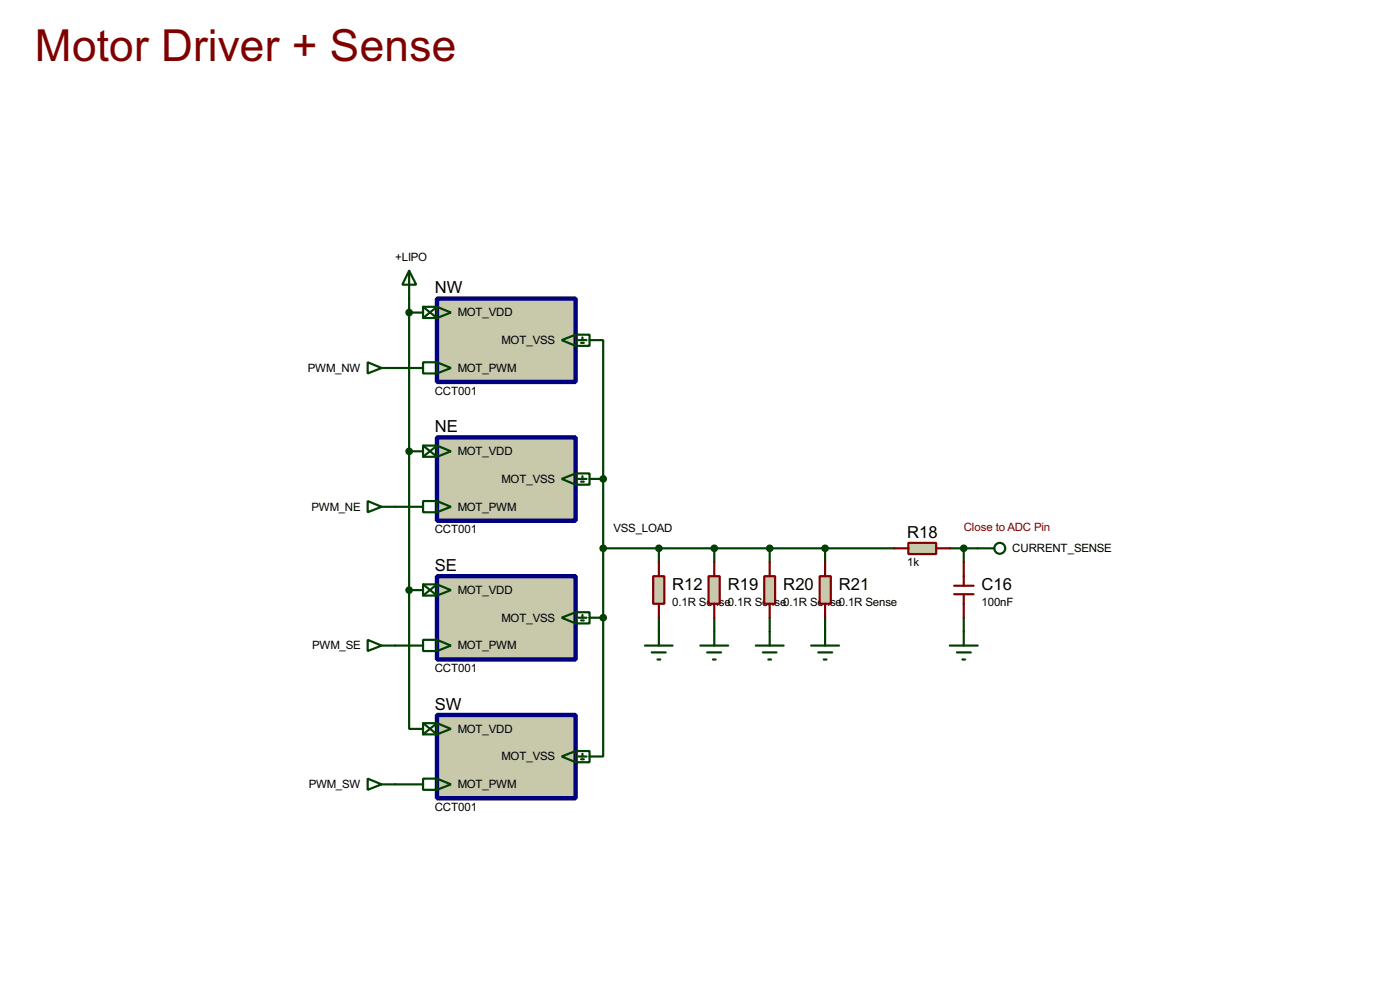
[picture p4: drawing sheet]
<svg xmlns="http://www.w3.org/2000/svg" width="256mm" height="180mm" viewBox="0 0 256 180" stroke-linecap="round" stroke-linejoin="round" font-family="sans-serif">
<g fill="none" stroke="#004000" stroke-width=".4">
<path d="M75 54.7v53.3M75 57.2h2.5M72.4 67.4h5.1M108 62.3h2.5v25.4M72.4 92.8h5.1M75 82.6h2.5M108 87.7h2.5M110.5 87.7v25.4M72.4 118.2h5.1M75 108v25.4h2.5M75 108h2.5M108 113.1h2.5"/>
<path d="M110.5 113.1v25.4h-2.5M110.5 100.4h53.4M120.7 100.4v2.5M120.7 113.1v2.5M130.9 100.4v2.5M130.9 113.1v2.5M141 100.4v2.5M141 113.1v2.5M151.2 100.4v2.5M151.2 113.1v2.5M174 100.4h5.1M176.6 100.4v2.5"/>
<path d="M176.6 113.1v2.5M72.4 143.6h5.1"/>
</g>
<path d="M80.1 54.7h25.4v15.2h-25.4z" fill="#c8c8aa" stroke="#000080" stroke-width=".8"/>
<g fill="none" stroke="#004000" stroke-width=".4">
<path d="M75 49.6l1.3 2.5h-2.6zM75 49.6v5.1M77.5 56.2h2.6l2.5 1-2.5 1h-2.6zM77.5 56.2l2.6 2v-2l-2.6 2M67.4 66.3l2.5 1.1-2.5 1zM69.9 67.4h2.5M77.5 66.3h2.6l2.5 1.1-2.5 1h-2.6zM80.1 66.3v2.1M102.9 62.3l2.6-1h2.5v2h-2.5zM105.5 61.3v2M106 62.3h1.5M106.5 62.8h.5"/>
<path d="M106.7 61.8v.5M118.2 118.2h5M119.4 119.4h2.6M120.7 115.6v2.6M120.5 120.7h.5"/>
</g>
<path d="M80.1 80.1h25.4v15.2h-25.4z" fill="#c8c8aa" stroke="#000080" stroke-width=".8"/>
<path d="M67.4 91.7l2.5 1.1-2.5 1zM69.9 92.8h2.5M77.5 91.7h2.6l2.5 1.1-2.5 1h-2.6zM77.5 81.6h2.6l2.5 1-2.5 1h-2.6zM77.5 81.6l2.6 2v-2l-2.6 2M80.1 91.7v2.1M102.9 87.7l2.6-1h2.5v2h-2.5zM105.5 86.7v2M106 87.7h1.5M106.5 88.2h.5M106.7 87.2v.5" fill="none" stroke="#004000" stroke-width=".4"/>
<path d="M80.1 105.5h25.4v15.2h-25.4z" fill="#c8c8aa" stroke="#000080" stroke-width=".8"/>
<path d="M67.4 117.1l2.5 1.1-2.5 1zM69.9 118.2h2.5M77.5 117.1h2.6l2.5 1.1-2.5 1h-2.6zM77.5 107h2.6l2.5 1-2.5 1h-2.6zM77.5 107l2.6 2v-2l-2.6 2M80.1 117.1v2.1M102.9 113.1l2.6-1h2.5v2h-2.5zM105.5 112.1v2M106 113.1h1.5M106.5 113.6h.5M106.7 112.6v.5" fill="none" stroke="#004000" stroke-width=".4"/>
<path d="M80.1 130.9h25.4v15.2h-25.4z" fill="#c8c8aa" stroke="#000080" stroke-width=".8"/>
<path d="M77.5 132.4h2.6l2.5 1-2.5 1h-2.6zM77.5 132.4l2.6 2v-2l-2.6 2M102.9 138.5l2.6-1h2.5v2h-2.5zM105.5 137.5v2M106 138.5h1.5M106.5 139h.5M106.7 138v.5M67.4 142.5l2.5 1.1-2.5 1zM69.9 143.6h2.5M77.5 142.5h2.6l2.5 1.1-2.5 1h-2.6zM80.1 142.5v2.1" fill="none" stroke="#004000" stroke-width=".4"/>
<g fill="#004000" stroke="#004000" stroke-width=".4">
<circle cx="74.9" cy="57.2" r=".5"/>
<circle cx="74.9" cy="82.6" r=".5"/>
<circle cx="74.9" cy="108" r=".5"/>
</g>
<path d="M119.7 105.5h2v5h-2z" fill="#c8c8aa" stroke="#800000" stroke-width=".4"/>
<path d="M120.7 102.9v2.6M120.7 110.5v2.6M174.8 108.8h3.6M174.8 107.2h3.6M176.6 102.9v4.3M176.6 108.8v4.3" fill="none" stroke="#800000" stroke-width=".4"/>
<g fill="#004000" stroke="#004000" stroke-width=".4">
<circle cx="110.5" cy="113.1" r=".5"/>
<circle cx="110.5" cy="87.7" r=".5"/>
<circle cx="176.5" cy="100.4" r=".5"/>
</g>
<g fill="none" stroke="#004000" stroke-width=".4">
<path d="M174 118.2h5.1M175.3 119.4h2.6M176.6 115.6v2.6M179.1 100.4h3.1M176.3 120.7h.5"/>
<circle cx="183.1" cy="100.4" r="1"/>
</g>
<path d="M166.4 99.4h5.1v2h-5.1z" fill="#c8c8aa" stroke="#800000" stroke-width=".4"/>
<path d="M163.9 100.4h2.5M171.5 100.4h2.5" fill="none" stroke="#800000" stroke-width=".4"/>
<g fill="#004000" stroke="#004000" stroke-width=".4">
<circle cx="120.7" cy="100.4" r=".5"/>
<circle cx="110.5" cy="100.4" r=".5"/>
</g>
<path d="M128.3 118.2h5.1M129.6 119.4h2.5M130.9 115.6v2.6M130.6 120.7h.5" fill="none" stroke="#004000" stroke-width=".4"/>
<path d="M129.8 105.5h2.1v5h-2.1z" fill="#c8c8aa" stroke="#800000" stroke-width=".4"/>
<path d="M130.9 102.9v2.6M130.9 110.5v2.6" fill="none" stroke="#800000" stroke-width=".4"/>
<path d="M138.5 118.2h5.1M139.8 119.4h2.5M141 115.6v2.6M140.8 120.7h.5" fill="none" stroke="#004000" stroke-width=".4"/>
<path d="M140 105.5h2v5h-2z" fill="#c8c8aa" stroke="#800000" stroke-width=".4"/>
<path d="M141 102.9v2.6M141 110.5v2.6" fill="none" stroke="#800000" stroke-width=".4"/>
<path d="M148.6 118.2h5.1M149.9 119.4h2.6M151.2 115.6v2.6M150.9 120.7h.5" fill="none" stroke="#004000" stroke-width=".4"/>
<path d="M150.2 105.5h2v5h-2z" fill="#c8c8aa" stroke="#800000" stroke-width=".4"/>
<path d="M151.2 102.9v2.6M151.2 110.5v2.6" fill="none" stroke="#800000" stroke-width=".4"/>
<g fill="#004000" stroke="#004000" stroke-width=".4">
<circle cx="130.8" cy="100.4" r=".5"/>
<circle cx="141" cy="100.4" r=".5"/>
<circle cx="151.1" cy="100.4" r=".5"/>
</g>
<text font-size="9.1" fill="#800000" x="6.4" y="11.1">Motor Driver + Sense</text>
<g font-size="3.4">
<text x="79.7" y="53.6">NW</text>
<text x="79.7" y="79">NE</text>
<text x="166.2" y="98.6">R18</text>
<text x="79.7" y="104.5">SE</text>
<text x="123.2" y="108">R12</text>
<text x="133.4" y="108">R19</text>
<text x="143.5" y="108">R20</text>
<text x="153.7" y="108">R21</text>
<text x="179.8" y="108">C16</text>
<text x="79.7" y="129.9">SW</text>
</g>
<g font-size="2.4">
<text x="72.4" y="47.7">+LIPO</text>
<text x="83.9" y="57.9">MOT_VDD</text>
<text x="91.9" y="63">MOT_VSS</text>
<text x="56.4" y="68.1">PWM_NW</text>
<text x="83.9" y="68.1">MOT_PWM</text>
<text x="79.7" y="72.2">CCT001</text>
<text x="83.9" y="83.3">MOT_VDD</text>
<text x="91.9" y="88.4">MOT_VSS</text>
<text x="57.1" y="93.5">PWM_NE</text>
<text x="83.9" y="93.5">MOT_PWM</text>
<text x="79.7" y="97.6">CCT001</text>
<text x="112.4" y="97.4">VSS_LOAD</text>
<text x="185.5" y="101.1">CURRENT_SENSE</text>
<text x="166.2" y="103.5">1k</text>
<text x="83.9" y="108.7">MOT_VDD</text>
<text x="91.9" y="113.8">MOT_VSS</text>
<text x="123.2" y="111">0.1R Sense0.1R Sense0.1R Sense0.1R Sense</text>
<text x="179.8" y="111">100nF</text>
<text x="57.2" y="118.9">PWM_SE</text>
<text x="83.9" y="118.9">MOT_PWM</text>
<text x="79.7" y="123">CCT001</text>
<text x="83.9" y="134.1">MOT_VDD</text>
<text x="91.9" y="139.2">MOT_VSS</text>
<text x="56.6" y="144.3">PWM_SW</text>
<text x="79.7" y="148.4">CCT001</text>
<text x="83.9" y="144.3">MOT_PWM</text>
</g>
<text font-size="2.4" fill="#800000" x="176.6" y="97.2">Close to ADC Pin</text>
</svg>
